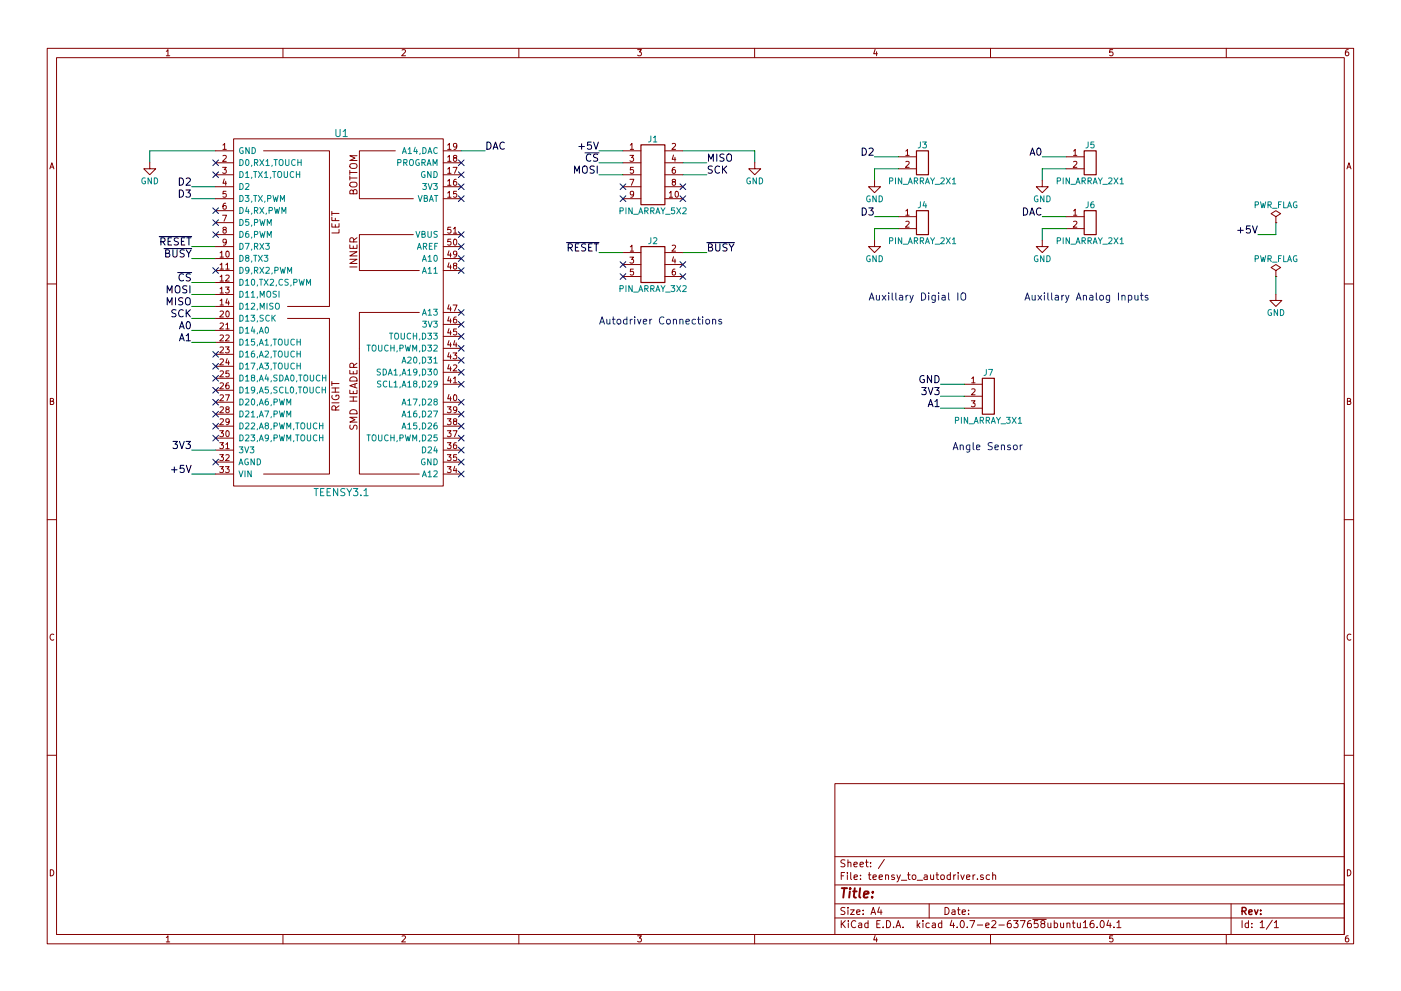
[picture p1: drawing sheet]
EESchema Schematic File Version 2
LIBS:power
LIBS:device
LIBS:switches
LIBS:relays
LIBS:motors
LIBS:transistors
LIBS:conn
LIBS:linear
LIBS:regul
LIBS:74xx
LIBS:cmos4000
LIBS:adc-dac
LIBS:memory
LIBS:xilinx
LIBS:microcontrollers
LIBS:dsp
LIBS:microchip
LIBS:analog_switches
LIBS:motorola
LIBS:texas
LIBS:intel
LIBS:audio
LIBS:interface
LIBS:digital-audio
LIBS:philips
LIBS:display
LIBS:cypress
LIBS:siliconi
LIBS:opto
LIBS:atmel
LIBS:contrib
LIBS:valves
LIBS:arduino_nano
LIBS:pin_array_5x2
LIBS:pin_array_3x2
LIBS:pin_array_2x1
LIBS:teensy3
LIBS:pin_array_3x1
LIBS:teensy_to_autodriver-cache
EELAYER 25 0
EELAYER END
$Descr A4 11693 8268
encoding utf-8
Sheet 1 1
Title ""
Date ""
Rev ""
Comp ""
Comment1 ""
Comment2 ""
Comment3 ""
Comment4 ""
$EndDescr
Wire Wire Line
	1800 2550 1600 2550
Wire Wire Line
	1800 2450 1600 2450
Wire Wire Line
	1800 2650 1600 2650
Text Label 1600 2450 2    60   ~ 0
MOSI
Text Label 1600 2550 2    60   ~ 0
MISO
Text Label 1600 2650 2    60   ~ 0
SCK
Wire Wire Line
	1800 3950 1600 3950
Wire Wire Line
	1800 1250 1250 1250
Text Label 1600 3950 2    60   ~ 0
+5V
Wire Wire Line
	1800 2750 1600 2750
Wire Wire Line
	1800 1550 1600 1550
Wire Wire Line
	1800 1650 1600 1650
Wire Wire Line
	1800 2050 1600 2050
Wire Wire Line
	1800 2150 1600 2150
Wire Wire Line
	1800 2350 1600 2350
Text Label 1600 2050 2    60   ~ 0
~RESET
Text Label 1600 2150 2    60   ~ 0
~BUSY
$Comp
L PIN_ARRAY_5X2 J1
U 1 1
P 5400 1450
F 0 "J1" H 5450 1750 50  0000 C CNN
F 1 "PIN_ARRAY_5X2" H 5450 1150 50  0000 C CNN
F 2 "5X2_SHRD_HEADER:5X2_SHRD_HEADER" H 5400 1450 50  0001 C CNN
F 3 "" H 5400 1450 50  0001 C CNN
	1    5400 1450
	1    0    0    -1  
$EndComp
$Comp
L PIN_ARRAY_3X2 J2
U 1 1
P 5400 2200
F 0 "J2" H 5450 2400 50  0000 C CNN
F 1 "PIN_ARRAY_3X2" H 5450 2000 50  0000 C CNN
F 2 "3X2_SHRD_HEADER:3X2_SHRD_HEADER" H 5400 2200 50  0001 C CNN
F 3 "" H 5400 2200 50  0001 C CNN
	1    5400 2200
	1    0    0    -1  
$EndComp
Wire Wire Line
	5700 1450 5900 1450
Text Label 5900 1450 0    60   ~ 0
SCK
Wire Wire Line
	5700 1350 5900 1350
Text Label 5900 1350 0    60   ~ 0
MISO
Wire Wire Line
	5200 1450 5000 1450
Text Label 5000 1450 2    60   ~ 0
MOSI
Text Label 1600 2350 2    60   ~ 0
~CS
Wire Wire Line
	5200 1350 5000 1350
Text Label 5000 1350 2    60   ~ 0
~CS
Wire Wire Line
	5200 1250 5000 1250
Text Label 5000 1250 2    60   ~ 0
+5V
Wire Wire Line
	5700 1250 6300 1250
NoConn ~ 5700 1550
NoConn ~ 5700 1650
NoConn ~ 5200 1550
NoConn ~ 5200 1650
Wire Wire Line
	5700 2100 5900 2100
Wire Wire Line
	5200 2100 5000 2100
Text Label 5000 2100 2    60   ~ 0
~RESET
Text Label 5900 2100 0    60   ~ 0
~BUSY
NoConn ~ 5700 2200
NoConn ~ 5700 2300
NoConn ~ 5200 2200
NoConn ~ 5200 2300
$Comp
L PIN_ARRAY_2X1 J3
U 1 1
P 7700 1300
F 0 "J3" H 7700 1400 50  0000 C CNN
F 1 "PIN_ARRAY_2X1" H 7700 1100 50  0000 C CNN
F 2 "BNC:BNC" H 7700 1300 50  0001 C CNN
F 3 "" H 7700 1300 50  0001 C CNN
	1    7700 1300
	1    0    0    -1  
$EndComp
$Comp
L PIN_ARRAY_2X1 J4
U 1 1
P 7700 1800
F 0 "J4" H 7700 1900 50  0000 C CNN
F 1 "PIN_ARRAY_2X1" H 7700 1600 50  0000 C CNN
F 2 "BNC:BNC" H 7700 1800 50  0001 C CNN
F 3 "" H 7700 1800 50  0001 C CNN
	1    7700 1800
	1    0    0    -1  
$EndComp
Wire Wire Line
	7500 1300 7300 1300
Wire Wire Line
	7500 1400 7300 1400
Wire Wire Line
	7300 1400 7300 1500
Wire Wire Line
	7500 1800 7300 1800
Wire Wire Line
	7500 1900 7300 1900
Wire Wire Line
	7300 1900 7300 2000
$Comp
L GND #PWR01
U 1 1
P 7300 1500
F 0 "#PWR01" H 7300 1250 50  0001 C CNN
F 1 "GND" H 7300 1350 50  0000 C CNN
F 2 "" H 7300 1500 50  0001 C CNN
F 3 "" H 7300 1500 50  0001 C CNN
	1    7300 1500
	1    0    0    -1  
$EndComp
$Comp
L GND #PWR02
U 1 1
P 7300 2000
F 0 "#PWR02" H 7300 1750 50  0001 C CNN
F 1 "GND" H 7300 1850 50  0000 C CNN
F 2 "" H 7300 2000 50  0001 C CNN
F 3 "" H 7300 2000 50  0001 C CNN
	1    7300 2000
	1    0    0    -1  
$EndComp
Wire Wire Line
	1250 1250 1250 1350
$Comp
L GND #PWR03
U 1 1
P 1250 1350
F 0 "#PWR03" H 1250 1100 50  0001 C CNN
F 1 "GND" H 1250 1200 50  0000 C CNN
F 2 "" H 1250 1350 50  0001 C CNN
F 3 "" H 1250 1350 50  0001 C CNN
	1    1250 1350
	-1   0    0    -1  
$EndComp
Wire Wire Line
	6300 1250 6300 1350
$Comp
L GND #PWR04
U 1 1
P 6300 1350
F 0 "#PWR04" H 6300 1100 50  0001 C CNN
F 1 "GND" H 6300 1200 50  0000 C CNN
F 2 "" H 6300 1350 50  0001 C CNN
F 3 "" H 6300 1350 50  0001 C CNN
	1    6300 1350
	1    0    0    -1  
$EndComp
Text Label 1600 1550 2    60   ~ 0
D2
Text Label 1600 1650 2    60   ~ 0
D3
Text Notes 5000 2700 0    60   ~ 0
Autodriver Connections
Text Label 1600 2750 2    60   ~ 0
A0
Text Label 7300 1300 2    60   ~ 0
D2
Text Label 7300 1800 2    60   ~ 0
D3
$Comp
L PIN_ARRAY_2X1 J5
U 1 1
P 9100 1300
F 0 "J5" H 9100 1400 50  0000 C CNN
F 1 "PIN_ARRAY_2X1" H 9100 1100 50  0000 C CNN
F 2 "BNC:BNC" H 9100 1300 50  0001 C CNN
F 3 "" H 9100 1300 50  0001 C CNN
	1    9100 1300
	1    0    0    -1  
$EndComp
$Comp
L PIN_ARRAY_2X1 J6
U 1 1
P 9100 1800
F 0 "J6" H 9100 1900 50  0000 C CNN
F 1 "PIN_ARRAY_2X1" H 9100 1600 50  0000 C CNN
F 2 "BNC:BNC" H 9100 1800 50  0001 C CNN
F 3 "" H 9100 1800 50  0001 C CNN
	1    9100 1800
	1    0    0    -1  
$EndComp
Wire Wire Line
	8900 1300 8700 1300
Wire Wire Line
	8900 1400 8700 1400
Wire Wire Line
	8700 1400 8700 1500
Wire Wire Line
	8900 1800 8700 1800
Wire Wire Line
	8900 1900 8700 1900
Wire Wire Line
	8700 1900 8700 2000
$Comp
L GND #PWR05
U 1 1
P 8700 1500
F 0 "#PWR05" H 8700 1250 50  0001 C CNN
F 1 "GND" H 8700 1350 50  0000 C CNN
F 2 "" H 8700 1500 50  0001 C CNN
F 3 "" H 8700 1500 50  0001 C CNN
	1    8700 1500
	1    0    0    -1  
$EndComp
$Comp
L GND #PWR06
U 1 1
P 8700 2000
F 0 "#PWR06" H 8700 1750 50  0001 C CNN
F 1 "GND" H 8700 1850 50  0000 C CNN
F 2 "" H 8700 2000 50  0001 C CNN
F 3 "" H 8700 2000 50  0001 C CNN
	1    8700 2000
	1    0    0    -1  
$EndComp
Text Label 8700 1800 2    60   ~ 0
DAC
Text Label 8700 1300 2    60   ~ 0
A0
Text Notes 7250 2500 0    60   ~ 0
Auxillary Digial IO
Text Notes 8550 2500 0    60   ~ 0
Auxillary Analog Inputs
$Comp
L PWR_FLAG #FLG07
U 1 1
P 10650 1850
F 0 "#FLG07" H 10650 1925 50  0001 C CNN
F 1 "PWR_FLAG" H 10650 2000 50  0000 C CNN
F 2 "" H 10650 1850 50  0001 C CNN
F 3 "" H 10650 1850 50  0001 C CNN
	1    10650 1850
	1    0    0    -1  
$EndComp
Wire Wire Line
	10650 1850 10650 1950
Wire Wire Line
	10650 1950 10500 1950
Text Label 10500 1950 2    60   ~ 0
+5V
$Comp
L PWR_FLAG #FLG08
U 1 1
P 10650 2300
F 0 "#FLG08" H 10650 2375 50  0001 C CNN
F 1 "PWR_FLAG" H 10650 2450 50  0000 C CNN
F 2 "" H 10650 2300 50  0001 C CNN
F 3 "" H 10650 2300 50  0001 C CNN
	1    10650 2300
	1    0    0    -1  
$EndComp
Wire Wire Line
	10650 2300 10650 2450
$Comp
L GND #PWR09
U 1 1
P 10650 2450
F 0 "#PWR09" H 10650 2200 50  0001 C CNN
F 1 "GND" H 10650 2300 50  0000 C CNN
F 2 "" H 10650 2450 50  0001 C CNN
F 3 "" H 10650 2450 50  0001 C CNN
	1    10650 2450
	1    0    0    -1  
$EndComp
$Comp
L TEENSY3.1 U1
U 1 1
P 2850 2450
F 0 "U1" H 2850 3800 60  0000 C CNN
F 1 "TEENSY3.1" H 2850 800 60  0000 C CNN
F 2 "TEENSY3X:TEENSY3X" H 2550 2650 60  0001 C CNN
F 3 "" H 2550 2650 60  0000 C CNN
	1    2850 2450
	1    0    0    -1  
$EndComp
NoConn ~ 1800 1350
NoConn ~ 1800 1450
NoConn ~ 1800 1750
NoConn ~ 1800 1850
NoConn ~ 1800 1950
NoConn ~ 1800 2250
NoConn ~ 3850 3950
NoConn ~ 3850 3850
NoConn ~ 3850 3750
NoConn ~ 3850 3650
NoConn ~ 3850 3550
NoConn ~ 3850 3450
NoConn ~ 3850 3350
NoConn ~ 3850 3200
NoConn ~ 3850 3100
NoConn ~ 3850 3000
NoConn ~ 3850 2900
NoConn ~ 3850 2800
NoConn ~ 3850 2700
NoConn ~ 3850 2600
NoConn ~ 3850 2250
NoConn ~ 3850 2150
NoConn ~ 3850 2050
NoConn ~ 3850 1950
NoConn ~ 3850 1650
NoConn ~ 3850 1550
NoConn ~ 3850 1450
NoConn ~ 3850 1350
NoConn ~ 1800 3050
NoConn ~ 1800 3150
NoConn ~ 1800 3250
NoConn ~ 1800 3350
Wire Wire Line
	3850 1250 4050 1250
Text Label 4050 1250 0    60   ~ 0
DAC
$Comp
L PIN_ARRAY_3X1 J7
U 1 1
P 8250 3300
F 0 "J7" H 8250 3500 50  0000 C CNN
F 1 "PIN_ARRAY_3X1" H 8250 3100 50  0000 C CNN
F 2 "HEADER_3X1:HEADER_3X1" H 8250 3300 50  0001 C CNN
F 3 "" H 8250 3300 50  0001 C CNN
	1    8250 3300
	1    0    0    -1  
$EndComp
Text Notes 7950 3750 0    60   ~ 0
Angle Sensor
Wire Wire Line
	8050 3200 7850 3200
Wire Wire Line
	8050 3300 7850 3300
Wire Wire Line
	8050 3400 7850 3400
Wire Wire Line
	1800 3750 1600 3750
Text Label 1600 3750 2    60   ~ 0
3V3
Text Label 7850 3300 2    60   ~ 0
3V3
Text Label 7850 3200 2    60   ~ 0
GND
NoConn ~ 1800 3450
NoConn ~ 1800 3550
NoConn ~ 1800 3650
Wire Wire Line
	1800 2850 1600 2850
NoConn ~ 1800 2950
Text Label 1600 2850 2    60   ~ 0
A1
Text Label 7850 3400 2    60   ~ 0
A1
NoConn ~ 1800 3850
$EndSCHEMATC
